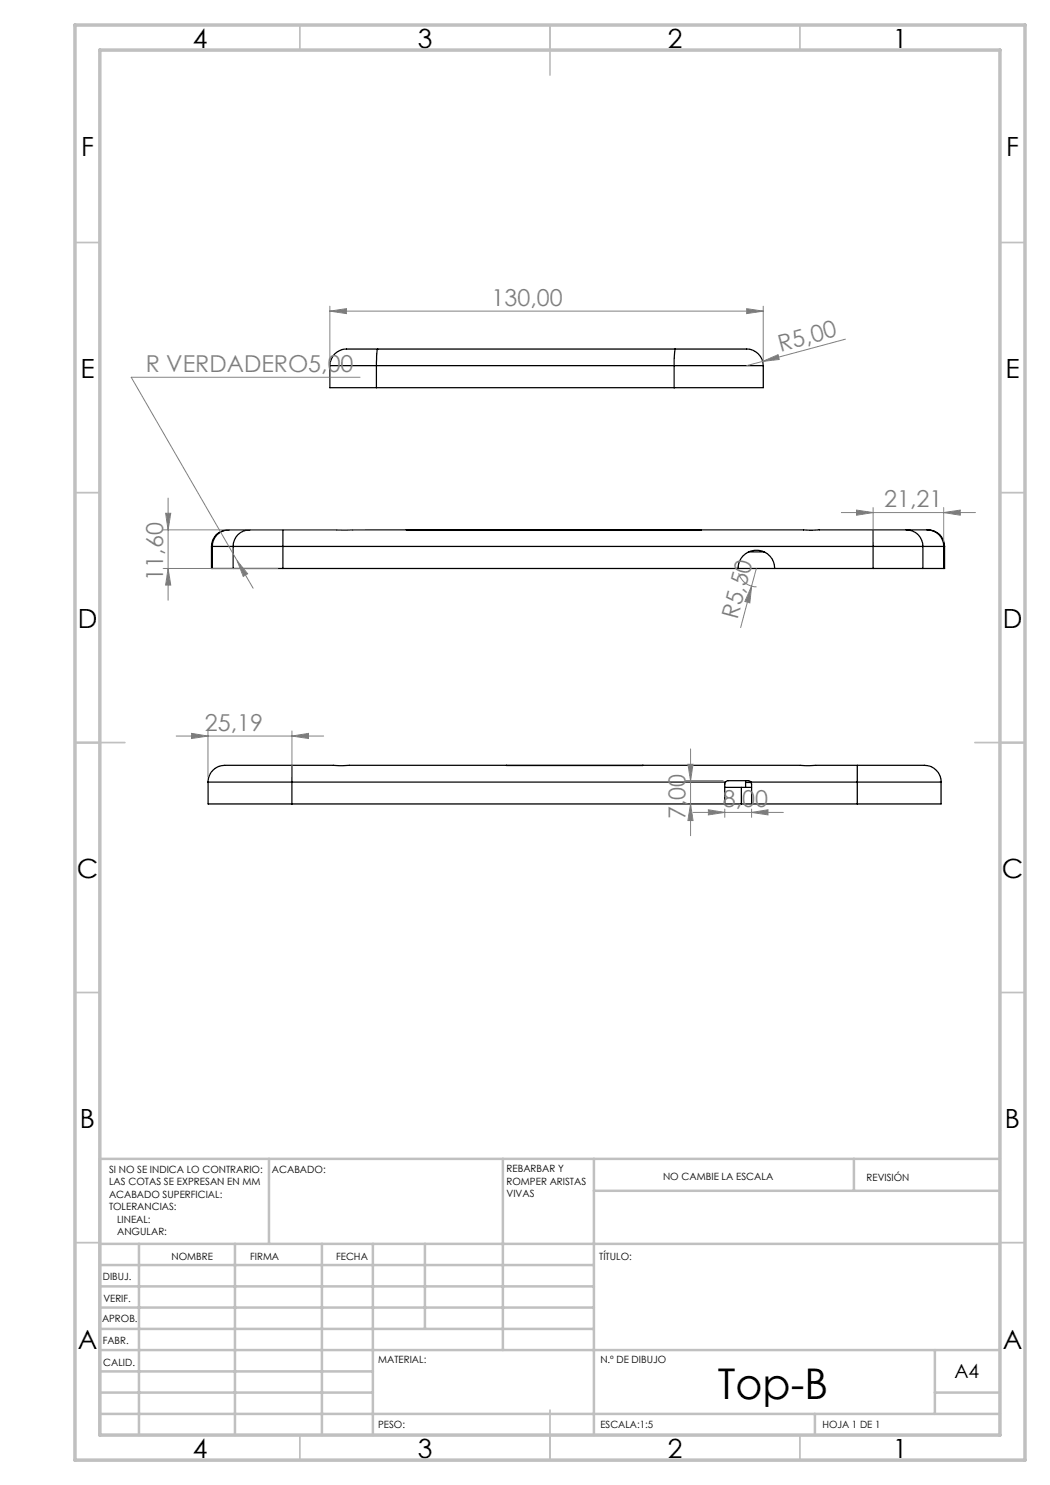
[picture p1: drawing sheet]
<svg xmlns="http://www.w3.org/2000/svg" width="210mm" height="297mm" viewBox="0 0 210 297" stroke-linecap="round" stroke-linejoin="round" font-family="sans-serif">
<g fill="none" stroke="#000" stroke-width=".25">
<path d="M66 73.1h9.3M66 73.1v4.4h9.3M75.3 73.1v4.4M75.3 73.1h59.5M75.3 77.5h59.6M75.5 69.8l-.1 1-.1 2.3M75.5 69.8h-3.4a12.5 12.5 0 0 0-4 .3 3.3 3.3 0 0 0-2.1 3M75.5 69.8h59.5M134.8 73.1h17.8M134.8 73.1v4.4h17.8v-4.4M135 69.8h11.5a13.5 13.5 0 0 1 4.1 .3 3.4 3.4 0 0 1 2 3M135 69.8l-.2 3.3"/>
<path d="M42.3 113.7h.2M42.3 109.3h.2M42.5 109.3h4.1M42.5 113.7h4.1M42.5 109.3v4.4M45.6 106a3.3 3.3 0 0 0-3.3 3.3v4.4M45.6 106h.2M45.8 106a3.3 3.3 0 0 0-3.3 3.3M45.8 106h4.2M46.6 109.3h10M46.6 113.7h10M46.6 109.3v4.4"/>
<path d="M49.3 106h-.1h.3M50 106h6.6M50 106a3.3 3.3 0 0 0-3.4 3.3M56.6 106v3.3M56.6 106h118M56.6 109.3v4.4M56.6 109.3h118M56.6 113.7h118M81.3 106l.1 .1h58.8l.1-.1M147.6 113.7a3.7 3.7 0 0 1 3.7-3.7 3.7 3.7 0 0 1 3.6 3.7M149.8 110.4h3M174.6 113.7h10"/>
<path d="M174.6 109.3h10M174.6 106h6.7M174.6 106v3.3M174.6 109.3v4.4M181.3 106a3.3 3.3 0 0 1 3.3 3.3M181.3 106h4.3M184.6 109.3v4.4M184.6 109.3h4.1M184.6 113.7h4.1M185.4 106a3.3 3.3 0 0 1 3.3 3.3M185.6 106a3.3 3.3 0 0 1 3.3 3.3M188.7 109.3h.2"/>
<path d="M188.7 109.3v4.4M188.9 109.3v4.4h-.2M58.4 153.1h-11.8a6.5 6.5 0 0 0-3.5 .5 3.3 3.3 0 0 0-1.5 2.8M58.4 153.1v3.3M58.4 156.4h-16.8v4.4h16.8M58.4 153.1h113.1M58.4 156.4v4.4M58.4 156.4h86.7M101.2 153.1h27.4M145 157.5h4.1M145.1 156.4l.5-.3h4l.6 .3M145.1 156.4l-.1 .4v4"/>
<path d="M148.3 157.5v3.3M149.1 157.5h1.2M149.1 156.5h1.1M149.1 156.1v1.4M150.2 156.4l.1 .4v4M150.2 156.4h21.3M171.5 153.1h10.4a14.8 14.8 0 0 1 4.3 .2 3.4 3.4 0 0 1 2 3.1M171.5 156.4h16.7h-.1M171.5 153.1v3.3M171.5 156.4v4.4M188.2 156.4v4.4h-16.7M58.4 160.8h86.6"/>
<path d="M145 160.8h3.3M148.3 160.8h23.2"/>
</g>
<g fill="none" stroke="#808080" stroke-width=".2">
<path d="M66 62.2l3.3-.5v1zM66 61.2v10.9M66 62.2h86.6M72 75.5h-45.8l21.2 36.7M149.3 61.7l3.3 .5-3.3 .5zM152.5 72.3l3.1-1.4 .3 1zM152.5 72.3l-3.2 .8M152.6 61.2v10.9M169.1 67.8l-16.6 4.5M33.6 99.6v20.4M32.6 106h40.4M32.6 113.7h23"/>
<path d="M33.1 102.7h1l-.5 3.3zM33.6 113.7l.5 3.3h-1zM47.4 112.2l2.1 2.6-.9 .5zM47.4 112.2l3.2 5.4M147.7 114.6a3.7 3.7 0 0 0 3.6 2.8M150.3 117.2l-.3 3.4-1-.3zM150.3 117.2l-2.2 8.3M151.3 113.7l-1 3.5M168.3 102.5h26.8M171.3 102l3.3 .5-3.3 .5zM174.6 101.5v6.8M188.7 102.5l3.4-.5v1z"/>
<path d="M188.7 101.5v6.8M35.2 147.2h29.5M38.3 146.7l3.3 .5-3.3 .5zM41.6 146.2v9.2M58.4 147.2l3.3-.5v1zM58.4 146.2v9.2M137.1 156.1h7.5M137.6 152.9h1l-.5 3.2zM138.1 149.8v17.3M138.1 160.8l.5 3.3h-1zM138.6 162.5h18.1M141.7 162l3.3 .5-3.3 .5z"/>
<path d="M145 161.8v1.7M150.3 162.5l3.3-.5v1zM150.3 161.8v1.7"/>
</g>
<g fill="none" stroke="#c0c0c0" stroke-width=".35">
<path d="M60 5v5M110 5v10M160 5v5M15 48.5h5M200 48.5h5M15 98.5h5M200 98.5h5M15 148.5h10M195 148.5h10M15 198.5h5M200 198.5h5M15 248.5h5"/>
<path d="M200 248.5h5M60 287v5M110 282v10M160 287v5"/>
</g>
<g fill="none" stroke="#c0c0c0" stroke-width=".5">
<path d="M53.8 231.8v17M100.6 231.8v38.2M118.8 231.8v55.2M118.8 238.2h81.2M170.8 231.8v6.4M200 231.8h-180v55.2M20 248.8h180M20 257.3h98.8M20 253h98.8M27.8 248.8v38.2M47 248.8v38.2M64.4 248.8v38.2"/>
<path d="M74.6 248.8v38.2M85 248.8v17M20 265.8h98.8M20 261.5h98.8M20 278.5h54.6M20 274.3h54.6M20 270h180M187 278.5h13M187 270v12.8M20 282.8h180M163 282.8v4.2"/>
</g>
<path d="M15 5h190v287h-190zM20 10h180v277h-180z" fill="none" stroke="#c0c0c0" stroke-width=".7"/>
<g fill="#808080">
<path d="M152.5 72.3l3.1-1.4 .3 1z"/>
<path d="M150.3 117.2l-.3 3.4-1-.3z"/>
<path d="M66 62.2l3.3-.5v1zM149.3 61.7l3.3 .5-3.3 .5zM171.3 102l3.3 .5-3.3 .5zM188.7 102.5l3.4-.5v1zM47.4 112.2l1.2 3.1 .9-.5z"/>
<path d="M141.7 162l3.3 .5-3.3 .5zM150.3 162.5l3.3-.5v1z"/>
<path d="M58.4 147.2l3.3-.5v1zM38.3 146.7l3.3 .5-3.3 .5z"/>
<path d="M33.1 102.7h1l-.5 3.3zM33.6 113.7l.5 3.3h-1zM137.6 152.9h1l-.5 3.2zM138.1 160.8l.5 3.3h-1z"/>
</g>
<text font-size="8.5" x="143.6" y="279.7">Top-B</text>
<g font-size="5.3">
<text x="38.5" y="9.5">4</text>
<text x="83.5" y="9.5">3</text>
<text x="133.6" y="9.5">2</text>
<text x="178.6" y="9.5">1</text>
<text x="16.2" y="31.3">F</text>
<text x="201.2" y="31.3">F</text>
<text x="16.1" y="75.5">E</text>
<text x="201.1" y="75.5">E</text>
<text x="15.5" y="125.5">D</text>
<text x="200.5" y="125.5">D</text>
<text x="15.4" y="175.5">C</text>
<text x="200.4" y="175.5">C</text>
<text x="16" y="225.5">B</text>
<text x="201" y="225.5">B</text>
<text x="15.5" y="269.8">A</text>
<text x="200.5" y="269.8">A</text>
<text x="38.5" y="291.5">4</text>
<text x="83.5" y="291.5">3</text>
<text x="133.6" y="291.5">2</text>
<text x="178.6" y="291.5">1</text>
</g>
<g font-size="4.7" fill="#808080">
<text x="98.3" y="61.2">130,00</text>
<text x="156.1" y="70.3" transform="rotate(-15 156.1 70.3)">R5,00</text>
<text x="29.1" y="74.4">R VERDADERO5,00</text>
<text x="176.8" y="101.5">21,21</text>
<text x="32.6" y="116.1" transform="rotate(-90 32.6 116.1)">11,60</text>
<text x="147.5" y="124" transform="rotate(-75 147.5 124)">R5,50</text>
<text x="41" y="146.2">25,19</text>
<text x="144.6" y="161.4">8,00</text>
<text x="137.1" y="163.9" transform="rotate(-90 137.1 163.9)">7,00</text>
</g>
<text font-size="3.9" x="190.9" y="275.5">A4</text>
<g font-size="2">
<text x="21.8" y="234.6">SI NO SE INDICA LO CONTRARIO:</text>
<text x="21.8" y="237.1">LAS COTAS SE EXPRESAN EN MM</text>
<text x="21.8" y="239.6">ACABADO SUPERFICIAL:</text>
<text x="54.4" y="234.6">ACABADO:</text>
<text x="101.3" y="234.5">REBARBAR Y</text>
<text x="101.3" y="237">ROMPER ARISTAS</text>
<text x="101.3" y="239.5">VIVAS</text>
<text x="132.6" y="236">NO CAMBIE LA ESCALA</text>
<text x="173.3" y="236.2">REVISIÓN</text>
<text x="21.8" y="242.1">TOLERANCIAS:</text>
<text x="23.4" y="244.6">LINEAL:</text>
<text x="23.4" y="247.1">ANGULAR:</text>
<text x="34.3" y="252">NOMBRE</text>
<text x="50" y="251.9">FIRMA</text>
<text x="67.2" y="251.9">FECHA</text>
<text x="119.9" y="251.9">TÍTULO:</text>
<text x="20.6" y="256.1">DIBUJ.</text>
<text x="20.7" y="260.3">VERIF.</text>
<text x="20.4" y="264.4">APROB.</text>
<text x="20.5" y="268.8">FABR.</text>
<text x="20.7" y="273.1">CALID.</text>
<text x="75.6" y="272.5">MATERIAL:</text>
<text x="120.1" y="272.5">N.º DE DIBUJO</text>
<text x="75.6" y="285.5">PESO:</text>
<text x="120.1" y="285.6">ESCALA:1:5</text>
<text x="164.5" y="285.6">HOJA 1 DE 1</text>
</g>
</svg>
